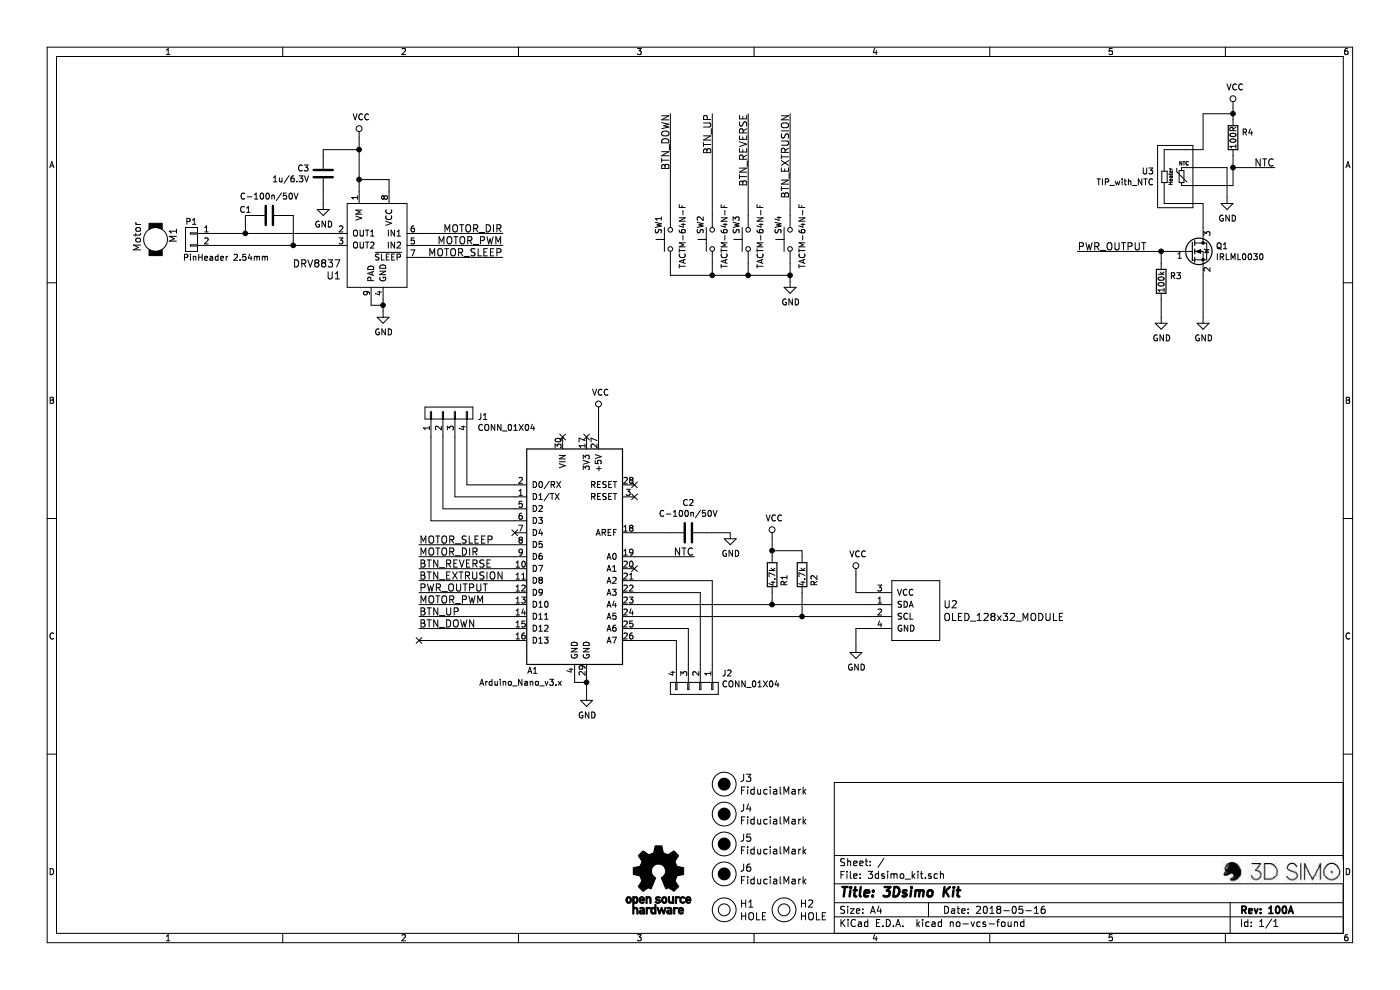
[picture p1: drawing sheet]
EESchema Schematic File Version 2
LIBS:2-spst
LIBS:antennas
LIBS:connectors
LIBS:d
LIBS:display
LIBS:drivers
LIBS:IC
LIBS:modules
LIBS:others
LIBS:passive
LIBS:power
LIBS:sw
LIBS:transistors
LIBS:xtal
LIBS:logo
LIBS:3dsimo_kit-cache
EELAYER 26 0
EELAYER END
$Descr A4 11693 8268
encoding utf-8
Sheet 1 1
Title "3Dsimo Kit"
Date "2018-05-16"
Rev "100A"
Comp ""
Comment1 ""
Comment2 ""
Comment3 ""
Comment4 ""
$EndDescr
$Comp
L Arduino_Nano_v3.x A1
U 1 1
P 4800 4650
F 0 "A1" H 4450 3700 50  0000 C CNN
F 1 "Arduino_Nano_v3.x" H 4350 3600 50  0000 C CNN
F 2 "Modules:Arduino_Nano" H 4950 3700 50  0001 L CNN
F 3 "" H 4800 3650 50  0001 C CNN
F 4 "1" H 4700 5800 60  0001 C CNN "V1"
F 5 "1" H 4700 5800 60  0001 C CNN "V2"
F 6 "1" H 4700 5800 60  0001 C CNN "V3"
F 7 "1" H 4700 5800 60  0001 C CNN "V4"
F 8 "1" H 4700 5800 60  0001 C CNN "V5"
F 9 "ArduinoNano_v3" H 4700 5800 60  0001 C CNN "PN"
	1    4800 4650
	1    0    0    -1  
$EndComp
$Comp
L DRV8837 U1
U 1 1
P 3150 2050
F 0 "U1" H 3450 1800 60  0000 L CNN
F 1 "DRV8837" H 3450 1900 60  0000 L CNN
F 2 "Housings_DFN_QFN:VDFN-8-1EP_2x2mm_Pitch0.5mm" H 3200 1550 60  0001 C CNN
F 3 "" H 3300 1650 60  0001 C CNN
F 4 "1" H 3500 1550 60  0001 C CNN "V1"
F 5 "1" H 3500 1550 60  0001 C CNN "V2"
F 6 "1" H 3500 1550 60  0001 C CNN "V3"
F 7 "1" H 3500 1550 60  0001 C CNN "V4"
F 8 "1" H 3500 1550 60  0001 C CNN "V5"
F 9 "DRV8837" H 3500 1550 60  0001 C CNN "PN"
	1    3150 2050
	-1   0    0    -1  
$EndComp
$Comp
L S2B-PH-K-S P1
U 1 1
P 1600 2000
F 0 "P1" H 1550 2150 50  0000 L CNN
F 1 "PinHeader 2.54mm" H 950 1850 50  0000 L CNN
F 2 "Pin_Headers:Pin_Header_Angled_1x02_Pitch2.54mm" H 1100 2250 60  0001 C CNN
F 3 "" H 1600 2000 60  0000 C CNN
F 4 "1" H 1500 2250 60  0001 C CNN "V1"
F 5 "1" H 1500 2250 60  0001 C CNN "V2"
F 6 "1" H 1500 2250 60  0001 C CNN "V3"
F 7 "1" H 1500 2250 60  0001 C CNN "V4"
F 8 "1" H 1500 2250 60  0001 C CNN "V5"
F 9 "Header, 2.54mm right angle" H 1500 2250 60  0001 C CNN "PN"
	1    1600 2000
	-1   0    0    -1  
$EndComp
$Comp
L C-100n/50V C1
U 1 1
P 2250 1800
F 0 "C1" V 2200 1600 50  0000 C CNN
F 1 "C-100n/50V" V 2089 1800 50  0000 C CNN
F 2 "passive:C_0603" H 2288 1650 50  0001 C CNN
F 3 "" H 2250 1800 50  0001 C CNN
F 4 "1" H 2350 2000 60  0001 C CNN "V1"
F 5 "1" H 2350 2000 60  0001 C CNN "V2"
F 6 "1" H 2350 2000 60  0001 C CNN "V3"
F 7 "1" H 2350 2000 60  0001 C CNN "V4"
F 8 "1" H 2350 2000 60  0001 C CNN "V5"
F 9 "C-100n/50V" H 2350 2000 60  0001 C CNN "PN"
	1    2250 1800
	0    1    1    0   
$EndComp
$Comp
L GND #PWR3
U 1 1
P 3200 2600
F 0 "#PWR3" H 3200 2350 50  0001 C CNN
F 1 "GND" H 3205 2427 50  0000 C CNN
F 2 "" H 3200 2600 50  0001 C CNN
F 3 "" H 3200 2600 50  0001 C CNN
	1    3200 2600
	1    0    0    -1  
$EndComp
$Comp
L VCC #PWR2
U 1 1
P 3000 1150
F 0 "#PWR2" H 3000 1000 50  0001 C CNN
F 1 "VCC" H 3017 1323 50  0000 C CNN
F 2 "" H 3000 1150 50  0001 C CNN
F 3 "" H 3000 1150 50  0001 C CNN
	1    3000 1150
	1    0    0    -1  
$EndComp
$Comp
L VCC #PWR5
U 1 1
P 5000 3450
F 0 "#PWR5" H 5000 3300 50  0001 C CNN
F 1 "VCC" H 5017 3623 50  0000 C CNN
F 2 "" H 5000 3450 50  0001 C CNN
F 3 "" H 5000 3450 50  0001 C CNN
	1    5000 3450
	1    0    0    -1  
$EndComp
$Comp
L C-100n/50V C2
U 1 1
P 5750 4450
F 0 "C2" V 5498 4450 50  0000 C CNN
F 1 "C-100n/50V" V 5589 4450 50  0000 C CNN
F 2 "passive:C_0603" H 5788 4300 50  0001 C CNN
F 3 "" H 5750 4450 50  0001 C CNN
F 4 "1" H 5850 4650 60  0001 C CNN "V1"
F 5 "1" H 5850 4650 60  0001 C CNN "V2"
F 6 "1" H 5850 4650 60  0001 C CNN "V3"
F 7 "1" H 5850 4650 60  0001 C CNN "V4"
F 8 "1" H 5850 4650 60  0001 C CNN "V5"
F 9 "C-100n/50V" H 5850 4650 60  0001 C CNN "PN"
	1    5750 4450
	0    1    1    0   
$EndComp
$Comp
L GND #PWR6
U 1 1
P 6100 4450
F 0 "#PWR6" H 6100 4200 50  0001 C CNN
F 1 "GND" H 6105 4277 50  0000 C CNN
F 2 "" H 6100 4450 50  0001 C CNN
F 3 "" H 6100 4450 50  0001 C CNN
	1    6100 4450
	1    0    0    -1  
$EndComp
$Comp
L GND #PWR4
U 1 1
P 4900 5800
F 0 "#PWR4" H 4900 5550 50  0001 C CNN
F 1 "GND" H 4905 5627 50  0000 C CNN
F 2 "" H 4900 5800 50  0001 C CNN
F 3 "" H 4900 5800 50  0001 C CNN
	1    4900 5800
	1    0    0    -1  
$EndComp
NoConn ~ 4900 3650
NoConn ~ 5300 4050
NoConn ~ 5300 4150
$Comp
L OLED_128x32_MODULE U2
U 1 1
P 7650 5100
F 0 "U2" H 7878 5153 60  0000 L CNN
F 1 "OLED_128x32_MODULE" H 7878 5047 60  0000 L CNN
F 2 "Displays:OLED_MODULE_128x32_IIC" H 7650 4600 60  0001 C CNN
F 3 "" H 7700 4900 60  0001 C CNN
F 4 "1" H 7650 4600 60  0001 C CNN "V1"
F 5 "1" H 7650 4600 60  0001 C CNN "V2"
F 6 "1" H 7650 4600 60  0001 C CNN "V3"
F 7 "1" H 7650 4600 60  0001 C CNN "V4"
F 8 "1" H 7650 4600 60  0001 C CNN "V5"
F 9 "OLED_MODULE_128x32" H 7650 4600 60  0001 C CNN "PN"
	1    7650 5100
	1    0    0    -1  
$EndComp
$Comp
L GND #PWR10
U 1 1
P 7150 5400
F 0 "#PWR10" H 7150 5150 50  0001 C CNN
F 1 "GND" H 7155 5227 50  0000 C CNN
F 2 "" H 7150 5400 50  0001 C CNN
F 3 "" H 7150 5400 50  0001 C CNN
	1    7150 5400
	1    0    0    -1  
$EndComp
$Comp
L VCC #PWR9
U 1 1
P 7150 4800
F 0 "#PWR9" H 7150 4650 50  0001 C CNN
F 1 "VCC" H 7167 4973 50  0000 C CNN
F 2 "" H 7150 4800 50  0001 C CNN
F 3 "" H 7150 4800 50  0001 C CNN
	1    7150 4800
	1    0    0    -1  
$EndComp
$Comp
L R R1
U 1 1
P 6450 4800
F 0 "R1" V 6550 4700 50  0000 L CNN
F 1 "4.7k" V 6450 4700 50  0000 L CNN
F 2 "passive:R_0603" V 6380 4800 50  0001 C CNN
F 3 "" H 6450 4800 50  0001 C CNN
F 4 "1" H 6550 4900 60  0001 C CNN "V1"
F 5 "1" H 6550 4900 60  0001 C CNN "V2"
F 6 "1" H 6550 4900 60  0001 C CNN "V3"
F 7 "1" H 6550 4900 60  0001 C CNN "V4"
F 8 "1" H 6550 4900 60  0001 C CNN "V5"
F 9 "R-4.7k" V 6550 4900 60  0001 C CNN "PN"
	1    6450 4800
	1    0    0    -1  
$EndComp
$Comp
L R R2
U 1 1
P 6700 4800
F 0 "R2" V 6800 4700 50  0000 L CNN
F 1 "4.7k" V 6700 4700 50  0000 L CNN
F 2 "passive:R_0603" V 6630 4800 50  0001 C CNN
F 3 "" H 6700 4800 50  0001 C CNN
F 4 "1" H 6800 4900 60  0001 C CNN "V1"
F 5 "1" H 6800 4900 60  0001 C CNN "V2"
F 6 "1" H 6800 4900 60  0001 C CNN "V3"
F 7 "1" H 6800 4900 60  0001 C CNN "V4"
F 8 "1" H 6800 4900 60  0001 C CNN "V5"
F 9 "R-4.7k" V 6800 4900 60  0001 C CNN "PN"
	1    6700 4800
	1    0    0    -1  
$EndComp
$Comp
L VCC #PWR7
U 1 1
P 6450 4500
F 0 "#PWR7" H 6450 4350 50  0001 C CNN
F 1 "VCC" H 6467 4673 50  0000 C CNN
F 2 "" H 6450 4500 50  0001 C CNN
F 3 "" H 6450 4500 50  0001 C CNN
	1    6450 4500
	1    0    0    -1  
$EndComp
$Comp
L TIP_with_NTC U3
U 1 1
P 9850 1250
F 0 "U3" H 10058 1071 50  0000 L CNN
F 1 "TIP_with_NTC" H 10058 980 50  0000 L CNN
F 2 "others:HOLDER_TIP_NTC_CN" H 9750 1250 50  0001 C CNN
F 3 "" H 9850 1250 50  0001 C CNN
F 4 "1" H 9950 1450 60  0001 C CNN "V1"
F 5 "1" H 9950 1450 60  0001 C CNN "V2"
F 6 "1" H 9950 1450 60  0001 C CNN "V3"
F 7 "1" H 9950 1450 60  0001 C CNN "V4"
F 8 "1" H 9950 1450 60  0001 C CNN "V5"
F 9 "TIP_with_NTC" H 9950 1450 60  0001 C CNN "PN"
	1    9850 1250
	-1   0    0    -1  
$EndComp
$Comp
L IRLML0030 Q1
U 1 1
P 9950 2100
F 0 "Q1" H 10155 2146 50  0000 L CNN
F 1 "IRLML0030" H 10155 2055 50  0000 L CNN
F 2 "TO_SOT_Packages_SMD:SOT-23" H 10150 2025 50  0001 L CIN
F 3 "" H 10150 1950 50  0001 L CNN
F 4 "1" H 10200 2250 60  0001 C CNN "V1"
F 5 "1" H 10200 2250 60  0001 C CNN "V2"
F 6 "1" H 10200 2250 60  0001 C CNN "V3"
F 7 "1" H 10200 2250 60  0001 C CNN "V4"
F 8 "1" H 10200 2250 60  0001 C CNN "V5"
F 9 "IRLML0030TRPbF" H 10200 2250 60  0001 C CNN "PN"
	1    9950 2100
	1    0    0    -1  
$EndComp
$Comp
L GND #PWR12
U 1 1
P 10050 2650
F 0 "#PWR12" H 10050 2400 50  0001 C CNN
F 1 "GND" H 10055 2477 50  0000 C CNN
F 2 "" H 10050 2650 50  0001 C CNN
F 3 "" H 10050 2650 50  0001 C CNN
	1    10050 2650
	1    0    0    -1  
$EndComp
$Comp
L R R3
U 1 1
P 9700 2350
F 0 "R3" H 9770 2396 50  0000 L CNN
F 1 "100k" V 9700 2250 50  0000 L CNN
F 2 "passive:R_0603" V 9630 2350 50  0001 C CNN
F 3 "" H 9700 2350 50  0001 C CNN
F 4 "1" H 9800 2450 60  0001 C CNN "V1"
F 5 "1" H 9800 2450 60  0001 C CNN "V2"
F 6 "1" H 9800 2450 60  0001 C CNN "V3"
F 7 "1" H 9800 2450 60  0001 C CNN "V4"
F 8 "1" H 9800 2450 60  0001 C CNN "V5"
F 9 "R-100k" V 9800 2450 60  0001 C CNN "PN"
	1    9700 2350
	1    0    0    -1  
$EndComp
$Comp
L GND #PWR11
U 1 1
P 9700 2650
F 0 "#PWR11" H 9700 2400 50  0001 C CNN
F 1 "GND" H 9705 2477 50  0000 C CNN
F 2 "" H 9700 2650 50  0001 C CNN
F 3 "" H 9700 2650 50  0001 C CNN
	1    9700 2650
	1    0    0    -1  
$EndComp
Text Label 9000 2100 0    60   ~ 0
PWR_OUTPUT
Text Label 10650 1400 2    60   ~ 0
NTC
$Comp
L R R4
U 1 1
P 10300 1150
F 0 "R4" H 10370 1196 50  0000 L CNN
F 1 "100R" V 10300 1050 50  0000 L CNN
F 2 "passive:R_0603" V 10230 1150 50  0001 C CNN
F 3 "" H 10300 1150 50  0001 C CNN
F 4 "1" H 10400 1250 60  0001 C CNN "V1"
F 5 "1" H 10400 1250 60  0001 C CNN "V2"
F 6 "1" H 10400 1250 60  0001 C CNN "V3"
F 7 "1" H 10400 1250 60  0001 C CNN "V4"
F 8 "1" H 10400 1250 60  0001 C CNN "V5"
F 9 "R-100R" V 10400 1250 60  0001 C CNN "PN"
	1    10300 1150
	1    0    0    -1  
$EndComp
Wire Wire Line
	1800 1950 2800 1950
Wire Wire Line
	1800 2050 2800 2050
Wire Wire Line
	2100 1800 2050 1800
Wire Wire Line
	2050 1800 2050 1950
Connection ~ 2050 1950
Wire Wire Line
	2400 1800 2450 1800
Wire Wire Line
	2450 1800 2450 2050
Connection ~ 2450 2050
Wire Wire Line
	3200 2500 3200 2600
Wire Wire Line
	3200 2550 3100 2550
Wire Wire Line
	3100 2550 3100 2500
Connection ~ 3200 2550
Wire Wire Line
	3000 1150 3000 1600
Wire Wire Line
	3000 1500 3250 1500
Wire Wire Line
	3250 1500 3250 1600
Connection ~ 3000 1500
Wire Wire Line
	5000 3450 5000 3650
Wire Wire Line
	5300 4450 5600 4450
Wire Wire Line
	5900 4450 6100 4450
Wire Wire Line
	4900 5650 4900 5800
Wire Wire Line
	4900 5700 4800 5700
Wire Wire Line
	4800 5700 4800 5650
Connection ~ 4900 5700
Wire Wire Line
	5300 5050 7250 5050
Wire Wire Line
	5300 5150 7250 5150
Wire Wire Line
	7250 4950 7150 4950
Wire Wire Line
	7150 4950 7150 4800
Wire Wire Line
	7250 5250 7150 5250
Wire Wire Line
	7150 5250 7150 5400
Wire Wire Line
	6450 4950 6450 5050
Connection ~ 6450 5050
Wire Wire Line
	6700 4950 6700 5150
Connection ~ 6700 5150
Wire Wire Line
	6450 4500 6450 4650
Wire Wire Line
	6450 4600 6700 4600
Wire Wire Line
	6700 4600 6700 4650
Connection ~ 6450 4600
Wire Wire Line
	10050 1250 10000 1250
Wire Wire Line
	10050 950  10050 1250
Wire Wire Line
	10000 1700 10050 1700
Wire Wire Line
	10050 1700 10050 1900
Wire Wire Line
	10050 2300 10050 2650
Wire Wire Line
	9700 2500 9700 2650
Wire Wire Line
	9000 2100 9750 2100
Wire Wire Line
	9700 2100 9700 2200
Connection ~ 9700 2100
Wire Wire Line
	10250 1400 10250 1650
Connection ~ 10300 1400
Text Label 5800 4650 2    60   ~ 0
NTC
Wire Wire Line
	5800 4650 5300 4650
Wire Wire Line
	4300 5250 3500 5250
Wire Wire Line
	3500 5350 4300 5350
$Comp
L VCC #PWR14
U 1 1
P 10300 900
F 0 "#PWR14" H 10300 750 50  0001 C CNN
F 1 "VCC" H 10317 1073 50  0000 C CNN
F 2 "" H 10300 900 50  0001 C CNN
F 3 "" H 10300 900 50  0001 C CNN
	1    10300 900 
	1    0    0    -1  
$EndComp
Wire Wire Line
	10300 900  10300 1000
Wire Wire Line
	10300 1300 10300 1550
Wire Wire Line
	10300 950  10050 950 
Connection ~ 10300 950 
Text Label 3500 4950 0    60   ~ 0
PWR_OUTPUT
Wire Wire Line
	3500 4950 4300 4950
Wire Wire Line
	3500 2050 4200 2050
Wire Wire Line
	3500 4850 4300 4850
Wire Wire Line
	3500 1950 4200 1950
Wire Wire Line
	4300 5050 3500 5050
Wire Wire Line
	3500 2150 4200 2150
Text Label 4200 1950 2    60   ~ 0
MOTOR_DIR
Text Label 4200 2050 2    60   ~ 0
MOTOR_PWM
Text Label 4200 2150 2    60   ~ 0
MOTOR_SLEEP
Text Label 3500 4650 0    60   ~ 0
MOTOR_DIR
Text Label 3500 5050 0    60   ~ 0
MOTOR_PWM
Text Label 3500 4550 0    60   ~ 0
MOTOR_SLEEP
Wire Wire Line
	3500 4750 4300 4750
Wire Wire Line
	4300 5150 3500 5150
$Comp
L TACTM-64N-F SW4
U 1 1
P 6600 2000
F 0 "SW4" H 6800 2100 50  0000 R CNN
F 1 "TACTM-64N-F" H 6900 1900 50  0000 R CNN
F 2 "Buttons_Switches_SMD:TACTM-64N-F" H 6600 2200 50  0001 C CNN
F 3 "" H 6600 2200 50  0001 C CNN
F 4 "1" H 6550 2200 60  0001 C CNN "V1"
F 5 "1" H 6550 2200 60  0001 C CNN "V2"
F 6 "1" H 6550 2200 60  0001 C CNN "V3"
F 7 "1" H 6550 2200 60  0001 C CNN "V4"
F 8 "1" H 6550 2200 60  0001 C CNN "V5"
F 9 "TACTM-64N-F" H 6550 2300 60  0001 C CNN "PN"
	1    6600 2000
	0    -1   -1   0   
$EndComp
$Comp
L TACTM-64N-F SW3
U 1 1
P 6250 2000
F 0 "SW3" H 6450 2100 50  0000 R CNN
F 1 "TACTM-64N-F" H 6550 1900 50  0000 R CNN
F 2 "Buttons_Switches_SMD:TACTM-64N-F" H 6250 2200 50  0001 C CNN
F 3 "" H 6250 2200 50  0001 C CNN
F 4 "1" H 6200 2200 60  0001 C CNN "V1"
F 5 "1" H 6200 2200 60  0001 C CNN "V2"
F 6 "1" H 6200 2200 60  0001 C CNN "V3"
F 7 "1" H 6200 2200 60  0001 C CNN "V4"
F 8 "1" H 6200 2200 60  0001 C CNN "V5"
F 9 "TACTM-64N-F" H 6200 2300 60  0001 C CNN "PN"
	1    6250 2000
	0    -1   -1   0   
$EndComp
$Comp
L GND #PWR8
U 1 1
P 6600 2350
F 0 "#PWR8" H 6600 2100 50  0001 C CNN
F 1 "GND" H 6605 2177 50  0000 C CNN
F 2 "" H 6600 2350 50  0001 C CNN
F 3 "" H 6600 2350 50  0001 C CNN
	1    6600 2350
	1    0    0    -1  
$EndComp
Wire Wire Line
	6600 2200 6600 2350
Wire Wire Line
	5600 2300 6600 2300
Wire Wire Line
	6250 2300 6250 2200
Connection ~ 6600 2300
Wire Wire Line
	6600 950  6600 1800
Wire Wire Line
	6250 950  6250 1800
$Comp
L TACTM-64N-F SW2
U 1 1
P 5950 2000
F 0 "SW2" H 6150 2100 50  0000 R CNN
F 1 "TACTM-64N-F" H 6250 1900 50  0000 R CNN
F 2 "Buttons_Switches_SMD:TACTM-64N-F" H 5950 2200 50  0001 C CNN
F 3 "" H 5950 2200 50  0001 C CNN
F 4 "1" H 5900 2200 60  0001 C CNN "V1"
F 5 "1" H 5900 2200 60  0001 C CNN "V2"
F 6 "1" H 5900 2200 60  0001 C CNN "V3"
F 7 "1" H 5900 2200 60  0001 C CNN "V4"
F 8 "1" H 5900 2200 60  0001 C CNN "V5"
F 9 "TACTM-64N-F" H 5900 2300 60  0001 C CNN "PN"
	1    5950 2000
	0    -1   -1   0   
$EndComp
$Comp
L TACTM-64N-F SW1
U 1 1
P 5600 2000
F 0 "SW1" H 5800 2100 50  0000 R CNN
F 1 "TACTM-64N-F" H 5900 1900 50  0000 R CNN
F 2 "Buttons_Switches_SMD:TACTM-64N-F" H 5600 2200 50  0001 C CNN
F 3 "" H 5600 2200 50  0001 C CNN
F 4 "1" H 5550 2200 60  0001 C CNN "V1"
F 5 "1" H 5550 2200 60  0001 C CNN "V2"
F 6 "1" H 5550 2200 60  0001 C CNN "V3"
F 7 "1" H 5550 2200 60  0001 C CNN "V4"
F 8 "1" H 5550 2200 60  0001 C CNN "V5"
F 9 "TACTM-64N-F" H 5550 2300 60  0001 C CNN "PN"
	1    5600 2000
	0    -1   -1   0   
$EndComp
Wire Wire Line
	5950 2300 5950 2200
Connection ~ 6250 2300
Wire Wire Line
	5600 2300 5600 2200
Connection ~ 5950 2300
Wire Wire Line
	5950 950  5950 1800
Wire Wire Line
	5600 950  5600 1800
Text Label 6600 950  3    60   ~ 0
BTN_EXTRUSION
Text Label 6250 950  3    60   ~ 0
BTN_REVERSE
Text Label 5950 950  3    60   ~ 0
BTN_UP
Text Label 5600 950  3    60   ~ 0
BTN_DOWN
Text Label 3500 4850 0    60   ~ 0
BTN_EXTRUSION
Text Label 3500 4750 0    60   ~ 0
BTN_REVERSE
Text Label 3500 5150 0    60   ~ 0
BTN_UP
Text Label 3500 5250 0    60   ~ 0
BTN_DOWN
Wire Wire Line
	4300 4650 3500 4650
Wire Wire Line
	3500 4550 4300 4550
Wire Wire Line
	4300 4350 3600 4350
Wire Wire Line
	3600 4350 3600 3650
Wire Wire Line
	4300 4250 3700 4250
Wire Wire Line
	3700 4250 3700 3650
Wire Wire Line
	4300 4150 3800 4150
Wire Wire Line
	3800 4150 3800 3650
Wire Wire Line
	4300 4050 3900 4050
Wire Wire Line
	3900 4050 3900 3650
Wire Wire Line
	5300 5350 5650 5350
Wire Wire Line
	5650 5350 5650 5550
Wire Wire Line
	5300 5250 5750 5250
Wire Wire Line
	5750 5250 5750 5550
Wire Wire Line
	5300 4950 5850 4950
Wire Wire Line
	5850 4950 5850 5550
Wire Wire Line
	5300 4850 5950 4850
Wire Wire Line
	5950 4850 5950 5550
NoConn ~ 3500 5350
NoConn ~ 4700 3650
$Comp
L Motor M1
U 1 1
P 1300 2000
F 0 "M1" H 1200 2150 60  0000 L CNN
F 1 "Motor" H 1150 1850 60  0000 L CNN
F 2 "others:MotorWithTransmission" H 1200 1745 60  0001 C CNN
F 3 "" H 1300 2000 60  0001 C CNN
F 4 "1" H 1450 1850 60  0001 C CNN "V1"
F 5 "1" H 1450 1850 60  0001 C CNN "V2"
F 6 "1" H 1450 1850 60  0001 C CNN "V3"
F 7 "1" H 1450 1850 60  0001 C CNN "V4"
F 8 "1" H 1450 1850 60  0001 C CNN "V5"
F 9 "Motor" H 1450 1850 60  0001 C CNN "PN"
	1    1300 2000
	0    1    1    0   
$EndComp
$Comp
L GND #PWR13
U 1 1
P 10250 1650
F 0 "#PWR13" H 10250 1400 50  0001 C CNN
F 1 "GND" H 10255 1477 50  0000 C CNN
F 2 "" H 10250 1650 50  0001 C CNN
F 3 "" H 10250 1650 50  0001 C CNN
	1    10250 1650
	1    0    0    -1  
$EndComp
Wire Wire Line
	10000 1400 10250 1400
Wire Wire Line
	10300 1550 10000 1550
Wire Wire Line
	10650 1400 10300 1400
$Comp
L CONN_01X04 J2
U 1 1
P 5800 5750
F 0 "J2" V 5672 5978 50  0000 L CNN
F 1 "CONN_01X04" V 5763 5978 50  0000 L CNN
F 2 "Pin_Headers:Pin_Header_Straight_1x04_Pitch2.54mm" H 5800 5650 50  0001 C CNN
F 3 "" H 5800 5650 50  0001 C CNN
F 4 "1" H 5900 6050 60  0001 C CNN "V1"
F 5 "1" H 5900 6050 60  0001 C CNN "V2"
F 6 "1" H 5900 6050 60  0001 C CNN "V3"
F 7 "1" H 5900 6050 60  0001 C CNN "V4"
F 8 "1" H 5900 6050 60  0001 C CNN "V5"
F 9 "PN" H 5900 6050 60  0001 C CNN "PN"
	1    5800 5750
	0    1    1    0   
$EndComp
NoConn ~ 5300 4750
$Comp
L CONN_01X04 J1
U 1 1
P 3750 3450
F 0 "J1" V 3715 3212 50  0000 R CNN
F 1 "CONN_01X04" V 3624 3212 50  0000 R CNN
F 2 "Pin_Headers:Pin_Header_Straight_1x04_Pitch2.54mm" H 3750 3350 50  0001 C CNN
F 3 "" H 3750 3350 50  0001 C CNN
F 4 "1" H 3850 3750 60  0001 C CNN "V1"
F 5 "1" H 3850 3750 60  0001 C CNN "V2"
F 6 "1" H 3850 3750 60  0001 C CNN "V3"
F 7 "1" H 3850 3750 60  0001 C CNN "V4"
F 8 "1" H 3850 3750 60  0001 C CNN "V5"
F 9 "PN" H 3850 3750 60  0001 C CNN "PN"
	1    3750 3450
	0    -1   -1   0   
$EndComp
NoConn ~ 4300 4450
$Comp
L HOLE H1
U 1 1
P 6050 7600
F 0 "H1" H 6178 7653 60  0000 L CNN
F 1 "HOLE" H 6178 7547 60  0000 L CNN
F 2 "Mounting_Holes:MountingHole_2.0mm" H 5950 7650 60  0001 C CNN
F 3 "" H 6050 7600 60  0000 C CNN
F 4 "0" H 6150 7850 60  0001 C CNN "V1"
F 5 "0" H 6150 7850 60  0001 C CNN "V2"
F 6 "0" H 6150 7850 60  0001 C CNN "V3"
F 7 "0" H 6150 7850 60  0001 C CNN "V4"
F 8 "0" H 6150 7850 60  0001 C CNN "V5"
F 9 "-" H 6150 7850 60  0001 C CNN "PN"
	1    6050 7600
	1    0    0    -1  
$EndComp
$Comp
L HOLE H2
U 1 1
P 6550 7600
F 0 "H2" H 6678 7653 60  0000 L CNN
F 1 "HOLE" H 6678 7547 60  0000 L CNN
F 2 "Mounting_Holes:MountingHole_2.0mm" H 6450 7650 60  0001 C CNN
F 3 "" H 6550 7600 60  0000 C CNN
F 4 "0" H 6650 7850 60  0001 C CNN "V1"
F 5 "0" H 6650 7850 60  0001 C CNN "V2"
F 6 "0" H 6650 7850 60  0001 C CNN "V3"
F 7 "0" H 6650 7850 60  0001 C CNN "V4"
F 8 "0" H 6650 7850 60  0001 C CNN "V5"
F 9 "-" H 6650 7850 60  0001 C CNN "PN"
	1    6550 7600
	1    0    0    -1  
$EndComp
$Comp
L FiducialMark J6
U 1 1
P 6050 7300
F 0 "J6" H 6178 7353 60  0000 L CNN
F 1 "FiducialMark" H 6178 7247 60  0000 L CNN
F 2 "Fiducials:AssemblyMark_1.0mm" H 5950 7050 60  0001 C CNN
F 3 "" H 6050 7300 60  0001 C CNN
F 4 "0" H 6200 7300 60  0001 C CNN "V1"
F 5 "0" H 6200 7300 60  0001 C CNN "V2"
F 6 "0" H 6200 7300 60  0001 C CNN "V3"
F 7 "0" H 6200 7300 60  0001 C CNN "V4"
F 8 "0" H 6200 7300 60  0001 C CNN "V5"
F 9 "-" H 6200 7300 60  0001 C CNN "PN"
	1    6050 7300
	1    0    0    -1  
$EndComp
$Comp
L FiducialMark J5
U 1 1
P 6050 7050
F 0 "J5" H 6178 7103 60  0000 L CNN
F 1 "FiducialMark" H 6178 6997 60  0000 L CNN
F 2 "Fiducials:AssemblyMark_1.0mm" H 5950 6800 60  0001 C CNN
F 3 "" H 6050 7050 60  0001 C CNN
F 4 "0" H 6200 7050 60  0001 C CNN "V1"
F 5 "0" H 6200 7050 60  0001 C CNN "V2"
F 6 "0" H 6200 7050 60  0001 C CNN "V3"
F 7 "0" H 6200 7050 60  0001 C CNN "V4"
F 8 "0" H 6200 7050 60  0001 C CNN "V5"
F 9 "-" H 6200 7050 60  0001 C CNN "PN"
	1    6050 7050
	1    0    0    -1  
$EndComp
$Comp
L FiducialMark J4
U 1 1
P 6050 6800
F 0 "J4" H 6178 6853 60  0000 L CNN
F 1 "FiducialMark" H 6178 6747 60  0000 L CNN
F 2 "Fiducials:AssemblyMark_1.0mm" H 5950 6550 60  0001 C CNN
F 3 "" H 6050 6800 60  0001 C CNN
F 4 "0" H 6200 6800 60  0001 C CNN "V1"
F 5 "0" H 6200 6800 60  0001 C CNN "V2"
F 6 "0" H 6200 6800 60  0001 C CNN "V3"
F 7 "0" H 6200 6800 60  0001 C CNN "V4"
F 8 "0" H 6200 6800 60  0001 C CNN "V5"
F 9 "-" H 6200 6800 60  0001 C CNN "PN"
	1    6050 6800
	1    0    0    -1  
$EndComp
$Comp
L FiducialMark J3
U 1 1
P 6050 6550
F 0 "J3" H 6178 6603 60  0000 L CNN
F 1 "FiducialMark" H 6178 6497 60  0000 L CNN
F 2 "Fiducials:AssemblyMark_1.0mm" H 5950 6300 60  0001 C CNN
F 3 "" H 6050 6550 60  0001 C CNN
F 4 "0" H 6200 6550 60  0001 C CNN "V1"
F 5 "0" H 6200 6550 60  0001 C CNN "V2"
F 6 "0" H 6200 6550 60  0001 C CNN "V3"
F 7 "0" H 6200 6550 60  0001 C CNN "V4"
F 8 "0" H 6200 6550 60  0001 C CNN "V5"
F 9 "-" H 6200 6550 60  0001 C CNN "PN"
	1    6050 6550
	1    0    0    -1  
$EndComp
$Comp
L C C3
U 1 1
P 2700 1450
F 0 "C3" H 2814 1496 50  0000 L CNN
F 1 "1u/6.3V" H 2814 1405 50  0000 L CNN
F 2 "passive:C_0603" H 2738 1300 50  0001 C CNN
F 3 "" H 2700 1450 50  0001 C CNN
F 4 "1" H 2800 1650 60  0001 C CNN "V1"
F 5 "1" H 2800 1650 60  0001 C CNN "V2"
F 6 "1" H 2800 1650 60  0001 C CNN "V3"
F 7 "1" H 2800 1650 60  0001 C CNN "V4"
F 8 "1" H 2800 1650 60  0001 C CNN "V5"
F 9 "C-1u/6.3V" H 2800 1650 60  0001 C CNN "PN"
	1    2700 1450
	-1   0    0    -1  
$EndComp
Wire Wire Line
	2700 1250 3000 1250
Wire Wire Line
	2700 1250 2700 1300
Connection ~ 3000 1250
$Comp
L GND #PWR1
U 1 1
P 2700 1700
F 0 "#PWR1" H 2700 1450 50  0001 C CNN
F 1 "GND" H 2705 1527 50  0000 C CNN
F 2 "" H 2700 1700 50  0001 C CNN
F 3 "" H 2700 1700 50  0001 C CNN
	1    2700 1700
	1    0    0    -1  
$EndComp
Wire Wire Line
	2700 1700 2700 1600
$Comp
L OSHW X1
U 1 1
P 5500 7350
F 0 "X1" H 5305 7020 60  0001 C CNN
F 1 "OSHW" H 5645 7015 60  0001 C CNN
F 2 "Logo:OpenHW_6_9x7_3mm" H 5500 6925 60  0001 C CNN
F 3 "" H 5500 7350 60  0001 C CNN
	1    5500 7350
	1    0    0    -1  
$EndComp
$EndSCHEMATC
